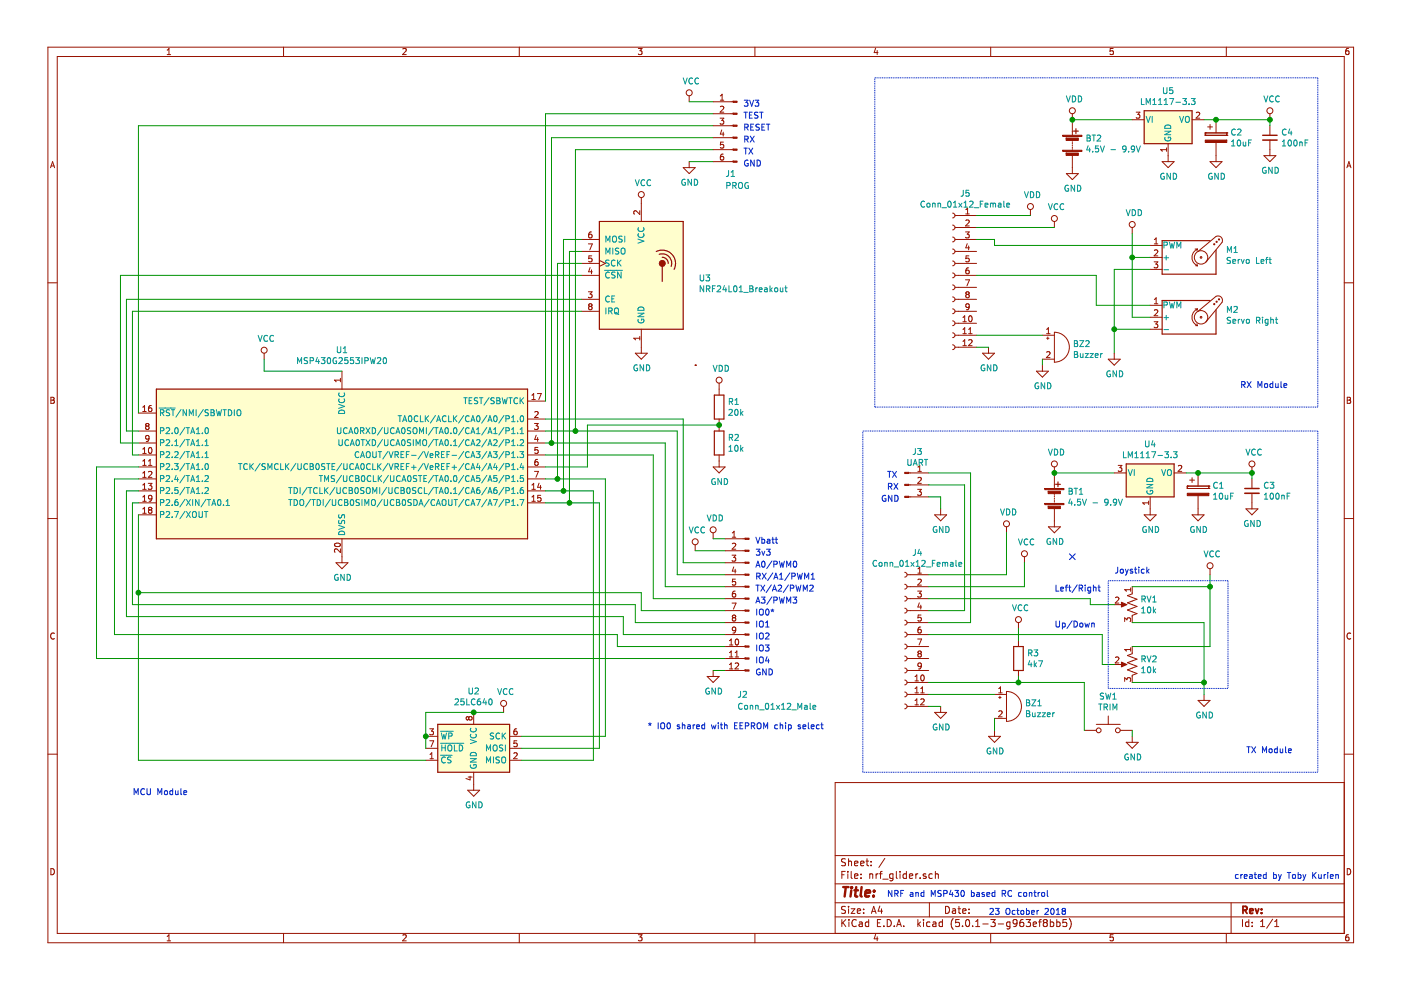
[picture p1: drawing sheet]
EESchema Schematic File Version 4
LIBS:nrf_glider-cache
EELAYER 26 0
EELAYER END
$Descr A4 11693 8268
encoding utf-8
Sheet 1 1
Title ""
Date ""
Rev ""
Comp ""
Comment1 ""
Comment2 ""
Comment3 ""
Comment4 ""
$EndDescr
$Comp
L RF:NRF24L01_Breakout U3
U 1 1
P 5350 2300
F 0 "U3" H 5828 2278 50  0000 L CNN
F 1 "NRF24L01_Breakout" H 5828 2187 50  0000 L CNN
F 2 "RF_Module:nRF24L01_Breakout" H 5500 2900 50  0001 L CIN
F 3 "http://www.nordicsemi.com/eng/content/download/2730/34105/file/nRF24L01_Product_Specification_v2_0.pdf" H 5350 2200 50  0001 C CNN
	1    5350 2300
	1    0    0    -1  
$EndComp
$Comp
L MCU_Texas_MSP430:MSP430G2553IPW20 U1
U 1 1
P 2850 3900
F 0 "U1" H 2850 4878 50  0000 C CNN
F 1 "MSP430G2553IPW20" H 2850 4787 50  0000 C CNN
F 2 "Package_SO:TSSOP-20_4.4x6.5mm_P0.65mm" H 1400 3350 50  0001 C CIN
F 3 "http://www.ti.com/lit/ds/symlink/msp430g2553.pdf" H 2800 3900 50  0001 C CNN
	1    2850 3900
	1    0    0    -1  
$EndComp
$Comp
L Regulator_Linear:LM1117-3.3 U5
U 1 1
P 9750 1000
F 0 "U5" H 9750 1242 50  0000 C CNN
F 1 "LM1117-3.3" H 9750 1151 50  0000 C CNN
F 2 "" H 9750 1000 50  0001 C CNN
F 3 "http://www.ti.com/lit/ds/symlink/lm1117.pdf" H 9750 1000 50  0001 C CNN
	1    9750 1000
	1    0    0    -1  
$EndComp
$Comp
L Memory_EEPROM:25LCxxx U2
U 1 1
P 3950 6250
F 0 "U2" H 3950 6728 50  0000 C CNN
F 1 "25LC640" H 3950 6637 50  0000 C CNN
F 2 "" H 3950 6250 50  0001 C CNN
F 3 "http://ww1.microchip.com/downloads/en/DeviceDoc/21832H.pdf" H 3950 6250 50  0001 C CNN
	1    3950 6250
	1    0    0    -1  
$EndComp
$Comp
L power:GND #PWR032
U 1 1
P 9750 1300
F 0 "#PWR032" H 9750 1050 50  0001 C CNN
F 1 "GND" H 9755 1127 50  0000 C CNN
F 2 "" H 9750 1300 50  0001 C CNN
F 3 "" H 9750 1300 50  0001 C CNN
	1    9750 1300
	1    0    0    -1  
$EndComp
$Comp
L Device:Battery BT2
U 1 1
P 8950 1200
F 0 "BT2" H 9058 1246 50  0000 L CNN
F 1 "4.5V - 9.9V" H 9058 1155 50  0000 L CNN
F 2 "" V 8950 1260 50  0001 C CNN
F 3 "~" V 8950 1260 50  0001 C CNN
	1    8950 1200
	1    0    0    -1  
$EndComp
Wire Wire Line
	8950 1000 9450 1000
$Comp
L power:GND #PWR027
U 1 1
P 8950 1400
F 0 "#PWR027" H 8950 1150 50  0001 C CNN
F 1 "GND" H 8955 1227 50  0000 C CNN
F 2 "" H 8950 1400 50  0001 C CNN
F 3 "" H 8950 1400 50  0001 C CNN
	1    8950 1400
	1    0    0    -1  
$EndComp
$Comp
L power:VCC #PWR039
U 1 1
P 10600 1000
F 0 "#PWR039" H 10600 850 50  0001 C CNN
F 1 "VCC" H 10617 1173 50  0000 C CNN
F 2 "" H 10600 1000 50  0001 C CNN
F 3 "" H 10600 1000 50  0001 C CNN
	1    10600 1000
	1    0    0    -1  
$EndComp
$Comp
L Device:C_Small C4
U 1 1
P 10600 1150
F 0 "C4" H 10692 1196 50  0000 L CNN
F 1 "100nF" H 10692 1105 50  0000 L CNN
F 2 "" H 10600 1150 50  0001 C CNN
F 3 "~" H 10600 1150 50  0001 C CNN
	1    10600 1150
	1    0    0    -1  
$EndComp
$Comp
L Device:CP C2
U 1 1
P 10150 1150
F 0 "C2" H 10268 1196 50  0000 L CNN
F 1 "10uF" H 10268 1105 50  0000 L CNN
F 2 "" H 10188 1000 50  0001 C CNN
F 3 "~" H 10150 1150 50  0001 C CNN
	1    10150 1150
	1    0    0    -1  
$EndComp
$Comp
L power:GND #PWR036
U 1 1
P 10150 1300
F 0 "#PWR036" H 10150 1050 50  0001 C CNN
F 1 "GND" H 10155 1127 50  0000 C CNN
F 2 "" H 10150 1300 50  0001 C CNN
F 3 "" H 10150 1300 50  0001 C CNN
	1    10150 1300
	1    0    0    -1  
$EndComp
$Comp
L power:GND #PWR040
U 1 1
P 10600 1250
F 0 "#PWR040" H 10600 1000 50  0001 C CNN
F 1 "GND" H 10605 1077 50  0000 C CNN
F 2 "" H 10600 1250 50  0001 C CNN
F 3 "" H 10600 1250 50  0001 C CNN
	1    10600 1250
	1    0    0    -1  
$EndComp
Wire Wire Line
	10050 1000 10150 1000
Wire Wire Line
	4550 4100 4700 4100
Wire Wire Line
	4700 4100 4700 2000
Wire Wire Line
	4700 2000 4850 2000
Wire Wire Line
	4850 2100 4750 2100
Wire Wire Line
	4750 2100 4750 4200
Wire Wire Line
	4750 4200 4550 4200
Wire Wire Line
	4850 2200 4650 2200
Wire Wire Line
	4650 2200 4650 4000
Wire Wire Line
	4650 4000 4550 4000
Wire Wire Line
	4850 2300 1000 2300
Wire Wire Line
	1000 2300 1000 3700
Wire Wire Line
	1000 3700 1150 3700
Wire Wire Line
	4850 2500 1050 2500
Wire Wire Line
	1050 2500 1050 3600
Wire Wire Line
	1050 3600 1150 3600
Wire Wire Line
	4850 2600 1100 2600
Wire Wire Line
	1100 2600 1100 3800
Wire Wire Line
	1100 3800 1150 3800
$Comp
L power:VCC #PWR05
U 1 1
P 5350 1700
F 0 "#PWR05" H 5350 1550 50  0001 C CNN
F 1 "VCC" H 5367 1873 50  0000 C CNN
F 2 "" H 5350 1700 50  0001 C CNN
F 3 "" H 5350 1700 50  0001 C CNN
	1    5350 1700
	1    0    0    -1  
$EndComp
$Comp
L power:GND #PWR06
U 1 1
P 5350 2900
F 0 "#PWR06" H 5350 2650 50  0001 C CNN
F 1 "GND" H 5355 2727 50  0000 C CNN
F 2 "" H 5350 2900 50  0001 C CNN
F 3 "" H 5350 2900 50  0001 C CNN
	1    5350 2900
	1    0    0    -1  
$EndComp
$Comp
L power:GND #PWR03
U 1 1
P 3950 6550
F 0 "#PWR03" H 3950 6300 50  0001 C CNN
F 1 "GND" H 3955 6377 50  0000 C CNN
F 2 "" H 3950 6550 50  0001 C CNN
F 3 "" H 3950 6550 50  0001 C CNN
	1    3950 6550
	1    0    0    -1  
$EndComp
$Comp
L power:GND #PWR02
U 1 1
P 2850 4650
F 0 "#PWR02" H 2850 4400 50  0001 C CNN
F 1 "GND" H 2855 4477 50  0000 C CNN
F 2 "" H 2850 4650 50  0001 C CNN
F 3 "" H 2850 4650 50  0001 C CNN
	1    2850 4650
	1    0    0    -1  
$EndComp
$Comp
L power:VCC #PWR01
U 1 1
P 2200 3000
F 0 "#PWR01" H 2200 2850 50  0001 C CNN
F 1 "VCC" H 2217 3173 50  0000 C CNN
F 2 "" H 2200 3000 50  0001 C CNN
F 3 "" H 2200 3000 50  0001 C CNN
	1    2200 3000
	1    0    0    -1  
$EndComp
$Comp
L power:VCC #PWR04
U 1 1
P 4200 5950
F 0 "#PWR04" H 4200 5800 50  0001 C CNN
F 1 "VCC" H 4217 6123 50  0000 C CNN
F 2 "" H 4200 5950 50  0001 C CNN
F 3 "" H 4200 5950 50  0001 C CNN
	1    4200 5950
	1    0    0    -1  
$EndComp
Wire Wire Line
	2850 3100 2200 3100
Wire Wire Line
	2200 3100 2200 3000
Wire Wire Line
	4350 6150 5050 6150
Wire Wire Line
	5050 6150 5050 4000
Wire Wire Line
	5050 4000 4650 4000
Connection ~ 4650 4000
Wire Wire Line
	4350 6250 5000 6250
Wire Wire Line
	5000 6250 5000 4200
Wire Wire Line
	5000 4200 4750 4200
Connection ~ 4750 4200
Wire Wire Line
	4350 6350 4950 6350
Wire Wire Line
	4950 6350 4950 4100
Wire Wire Line
	4950 4100 4700 4100
Connection ~ 4700 4100
$Comp
L Device:R R1
U 1 1
P 6000 3400
F 0 "R1" H 6070 3446 50  0000 L CNN
F 1 "20k" H 6070 3355 50  0000 L CNN
F 2 "" V 5930 3400 50  0001 C CNN
F 3 "~" H 6000 3400 50  0001 C CNN
	1    6000 3400
	1    0    0    -1  
$EndComp
$Comp
L Device:R R2
U 1 1
P 6000 3700
F 0 "R2" H 6070 3746 50  0000 L CNN
F 1 "10k" H 6070 3655 50  0000 L CNN
F 2 "" V 5930 3700 50  0001 C CNN
F 3 "~" H 6000 3700 50  0001 C CNN
	1    6000 3700
	1    0    0    -1  
$EndComp
$Comp
L power:GND #PWR013
U 1 1
P 6000 3850
F 0 "#PWR013" H 6000 3600 50  0001 C CNN
F 1 "GND" H 6005 3677 50  0000 C CNN
F 2 "" H 6000 3850 50  0001 C CNN
F 3 "" H 6000 3850 50  0001 C CNN
	1    6000 3850
	1    0    0    -1  
$EndComp
Wire Wire Line
	6000 3550 4900 3550
Wire Wire Line
	4900 3550 4900 3900
Wire Wire Line
	4900 3900 4550 3900
Connection ~ 6000 3550
$Comp
L power:VDD #PWR012
U 1 1
P 6000 3250
F 0 "#PWR012" H 6000 3100 50  0001 C CNN
F 1 "VDD" H 6017 3423 50  0000 C CNN
F 2 "" H 6000 3250 50  0001 C CNN
F 3 "" H 6000 3250 50  0001 C CNN
	1    6000 3250
	1    0    0    -1  
$EndComp
$Comp
L power:VDD #PWR026
U 1 1
P 8950 1000
F 0 "#PWR026" H 8950 850 50  0001 C CNN
F 1 "VDD" H 8967 1173 50  0000 C CNN
F 2 "" H 8950 1000 50  0001 C CNN
F 3 "" H 8950 1000 50  0001 C CNN
	1    8950 1000
	1    0    0    -1  
$EndComp
Connection ~ 8950 1000
Wire Wire Line
	10600 1000 10600 1050
Connection ~ 10600 1000
Wire Wire Line
	10150 1000 10600 1000
Connection ~ 10150 1000
$Comp
L Connector:Conn_01x12_Male J2
U 1 1
P 6250 5000
F 0 "J2" H 6350 4200 50  0000 R CNN
F 1 "Conn_01x12_Male" H 6350 4100 50  0000 R CNN
F 2 "" H 6250 5000 50  0001 C CNN
F 3 "~" H 6250 5000 50  0001 C CNN
	1    6250 5000
	-1   0    0    -1  
$EndComp
$Comp
L power:VDD #PWR010
U 1 1
P 5950 4500
F 0 "#PWR010" H 5950 4350 50  0001 C CNN
F 1 "VDD" H 5967 4673 50  0000 C CNN
F 2 "" H 5950 4500 50  0001 C CNN
F 3 "" H 5950 4500 50  0001 C CNN
	1    5950 4500
	1    0    0    -1  
$EndComp
Wire Wire Line
	5950 4500 6050 4500
$Comp
L power:VCC #PWR09
U 1 1
P 5800 4600
F 0 "#PWR09" H 5800 4450 50  0001 C CNN
F 1 "VCC" H 5817 4773 50  0000 C CNN
F 2 "" H 5800 4600 50  0001 C CNN
F 3 "" H 5800 4600 50  0001 C CNN
	1    5800 4600
	1    0    0    -1  
$EndComp
Wire Wire Line
	5800 4600 6050 4600
$Comp
L power:GND #PWR011
U 1 1
P 5950 5600
F 0 "#PWR011" H 5950 5350 50  0001 C CNN
F 1 "GND" H 5955 5427 50  0000 C CNN
F 2 "" H 5950 5600 50  0001 C CNN
F 3 "" H 5950 5600 50  0001 C CNN
	1    5950 5600
	1    0    0    -1  
$EndComp
Wire Wire Line
	5950 5600 6050 5600
Wire Wire Line
	5700 3500 5700 4700
Wire Wire Line
	5700 4700 6050 4700
Wire Wire Line
	4550 3600 4800 3600
Wire Wire Line
	5650 3600 5650 4800
Wire Wire Line
	5650 4800 6050 4800
Wire Wire Line
	4550 3700 4600 3700
Wire Wire Line
	5550 3700 5550 4900
Wire Wire Line
	5550 4900 6050 4900
Wire Wire Line
	4550 3800 5450 3800
Wire Wire Line
	5450 3800 5450 5000
Wire Wire Line
	5450 5000 6050 5000
Wire Wire Line
	1150 4300 1150 4950
Wire Wire Line
	1150 4950 5350 4950
Wire Wire Line
	5350 4950 5350 5100
Wire Wire Line
	5350 5100 6050 5100
Wire Wire Line
	1150 4200 1100 4200
Wire Wire Line
	1100 4200 1100 5050
Wire Wire Line
	1100 5050 5300 5050
Wire Wire Line
	5300 5050 5300 5200
Wire Wire Line
	5300 5200 6050 5200
Wire Wire Line
	1150 4100 1050 4100
Wire Wire Line
	1050 4100 1050 5150
Wire Wire Line
	1050 5150 5200 5150
Wire Wire Line
	5200 5150 5200 5300
Wire Wire Line
	5200 5300 6050 5300
Wire Wire Line
	1150 4000 950  4000
Wire Wire Line
	950  4000 950  5300
Wire Wire Line
	950  5300 5150 5300
Wire Wire Line
	5150 5300 5150 5400
Wire Wire Line
	5150 5400 6050 5400
Wire Wire Line
	1150 3900 800  3900
Wire Wire Line
	800  3900 800  5500
Wire Wire Line
	800  5500 6050 5500
$Comp
L Connector:Conn_01x12_Female J5
U 1 1
P 7950 2300
F 0 "J5" H 7844 2985 50  0000 C CNN
F 1 "Conn_01x12_Female" H 7844 2894 50  0000 C CNN
F 2 "" H 7950 2300 50  0001 C CNN
F 3 "~" H 7950 2300 50  0001 C CNN
	1    7950 2300
	-1   0    0    -1  
$EndComp
$Comp
L Connector:Conn_01x12_Female J4
U 1 1
P 7550 5300
F 0 "J4" H 7444 5985 50  0000 C CNN
F 1 "Conn_01x12_Female" H 7444 5894 50  0000 C CNN
F 2 "" H 7550 5300 50  0001 C CNN
F 3 "~" H 7550 5300 50  0001 C CNN
	1    7550 5300
	-1   0    0    -1  
$EndComp
$Comp
L power:VDD #PWR021
U 1 1
P 8600 1800
F 0 "#PWR021" H 8600 1650 50  0001 C CNN
F 1 "VDD" H 8617 1973 50  0000 C CNN
F 2 "" H 8600 1800 50  0001 C CNN
F 3 "" H 8600 1800 50  0001 C CNN
	1    8600 1800
	1    0    0    -1  
$EndComp
Wire Wire Line
	8600 1800 8150 1800
$Comp
L power:VCC #PWR023
U 1 1
P 8800 1900
F 0 "#PWR023" H 8800 1750 50  0001 C CNN
F 1 "VCC" H 8817 2073 50  0000 C CNN
F 2 "" H 8800 1900 50  0001 C CNN
F 3 "" H 8800 1900 50  0001 C CNN
	1    8800 1900
	1    0    0    -1  
$EndComp
Wire Wire Line
	8150 1900 8800 1900
$Comp
L power:VCC #PWR020
U 1 1
P 8550 4700
F 0 "#PWR020" H 8550 4550 50  0001 C CNN
F 1 "VCC" H 8567 4873 50  0000 C CNN
F 2 "" H 8550 4700 50  0001 C CNN
F 3 "" H 8550 4700 50  0001 C CNN
	1    8550 4700
	1    0    0    -1  
$EndComp
$Comp
L power:VDD #PWR018
U 1 1
P 8400 4450
F 0 "#PWR018" H 8400 4300 50  0001 C CNN
F 1 "VDD" H 8417 4623 50  0000 C CNN
F 2 "" H 8400 4450 50  0001 C CNN
F 3 "" H 8400 4450 50  0001 C CNN
	1    8400 4450
	1    0    0    -1  
$EndComp
$Comp
L power:GND #PWR016
U 1 1
P 8250 2900
F 0 "#PWR016" H 8250 2650 50  0001 C CNN
F 1 "GND" H 8255 2727 50  0000 C CNN
F 2 "" H 8250 2900 50  0001 C CNN
F 3 "" H 8250 2900 50  0001 C CNN
	1    8250 2900
	1    0    0    -1  
$EndComp
$Comp
L power:GND #PWR015
U 1 1
P 7850 5900
F 0 "#PWR015" H 7850 5650 50  0001 C CNN
F 1 "GND" H 7855 5727 50  0000 C CNN
F 2 "" H 7850 5900 50  0001 C CNN
F 3 "" H 7850 5900 50  0001 C CNN
	1    7850 5900
	1    0    0    -1  
$EndComp
Wire Wire Line
	7750 5900 7850 5900
Wire Wire Line
	7750 4800 8400 4800
Wire Wire Line
	8400 4800 8400 4450
Wire Wire Line
	7750 4900 8550 4900
Wire Wire Line
	8550 4900 8550 4700
Wire Wire Line
	8150 2900 8250 2900
$Comp
L Motor:Motor_Servo M1
U 1 1
P 9900 2150
F 0 "M1" H 10231 2215 50  0000 L CNN
F 1 "Servo Left" H 10231 2124 50  0000 L CNN
F 2 "" H 9900 1960 50  0001 C CNN
F 3 "http://forums.parallax.com/uploads/attachments/46831/74481.png" H 9900 1960 50  0001 C CNN
	1    9900 2150
	1    0    0    -1  
$EndComp
$Comp
L Motor:Motor_Servo M2
U 1 1
P 9900 2650
F 0 "M2" H 10231 2715 50  0000 L CNN
F 1 "Servo Right" H 10231 2624 50  0000 L CNN
F 2 "" H 9900 2460 50  0001 C CNN
F 3 "http://forums.parallax.com/uploads/attachments/46831/74481.png" H 9900 2460 50  0001 C CNN
	1    9900 2650
	1    0    0    -1  
$EndComp
$Comp
L Device:Buzzer BZ2
U 1 1
P 8800 2900
F 0 "BZ2" H 8953 2929 50  0000 L CNN
F 1 "Buzzer" H 8953 2838 50  0000 L CNN
F 2 "" V 8775 3000 50  0001 C CNN
F 3 "~" V 8775 3000 50  0001 C CNN
	1    8800 2900
	1    0    0    -1  
$EndComp
NoConn ~ 8950 4650
$Comp
L Device:R_POT_US RV1
U 1 1
P 9450 5050
F 0 "RV1" H 9383 5096 50  0000 R CNN
F 1 "10k" H 9383 5005 50  0000 R CNN
F 2 "" H 9450 5050 50  0001 C CNN
F 3 "~" H 9450 5050 50  0001 C CNN
	1    9450 5050
	-1   0    0    -1  
$EndComp
$Comp
L Device:R_POT_US RV2
U 1 1
P 9450 5550
F 0 "RV2" H 9383 5596 50  0000 R CNN
F 1 "10k" H 9383 5505 50  0000 R CNN
F 2 "" H 9450 5550 50  0001 C CNN
F 3 "~" H 9450 5550 50  0001 C CNN
	1    9450 5550
	-1   0    0    -1  
$EndComp
$Comp
L Device:Buzzer BZ1
U 1 1
P 8400 5900
F 0 "BZ1" H 8553 5929 50  0000 L CNN
F 1 "Buzzer" H 8553 5838 50  0000 L CNN
F 2 "" V 8375 6000 50  0001 C CNN
F 3 "~" V 8375 6000 50  0001 C CNN
	1    8400 5900
	1    0    0    -1  
$EndComp
$Comp
L Switch:SW_Push SW1
U 1 1
P 9250 6100
F 0 "SW1" H 9250 6385 50  0000 C CNN
F 1 "TRIM" H 9250 6294 50  0000 C CNN
F 2 "" H 9250 6300 50  0001 C CNN
F 3 "" H 9250 6300 50  0001 C CNN
	1    9250 6100
	1    0    0    -1  
$EndComp
$Comp
L Regulator_Linear:LM1117-3.3 U4
U 1 1
P 9600 3950
F 0 "U4" H 9600 4192 50  0000 C CNN
F 1 "LM1117-3.3" H 9600 4101 50  0000 C CNN
F 2 "" H 9600 3950 50  0001 C CNN
F 3 "http://www.ti.com/lit/ds/symlink/lm1117.pdf" H 9600 3950 50  0001 C CNN
	1    9600 3950
	1    0    0    -1  
$EndComp
$Comp
L power:GND #PWR031
U 1 1
P 9600 4250
F 0 "#PWR031" H 9600 4000 50  0001 C CNN
F 1 "GND" H 9605 4077 50  0000 C CNN
F 2 "" H 9600 4250 50  0001 C CNN
F 3 "" H 9600 4250 50  0001 C CNN
	1    9600 4250
	1    0    0    -1  
$EndComp
$Comp
L Device:Battery BT1
U 1 1
P 8800 4150
F 0 "BT1" H 8908 4196 50  0000 L CNN
F 1 "4.5V - 9.9V" H 8908 4105 50  0000 L CNN
F 2 "" V 8800 4210 50  0001 C CNN
F 3 "~" V 8800 4210 50  0001 C CNN
	1    8800 4150
	1    0    0    -1  
$EndComp
Wire Wire Line
	8800 3950 9300 3950
$Comp
L power:GND #PWR025
U 1 1
P 8800 4350
F 0 "#PWR025" H 8800 4100 50  0001 C CNN
F 1 "GND" H 8805 4177 50  0000 C CNN
F 2 "" H 8800 4350 50  0001 C CNN
F 3 "" H 8800 4350 50  0001 C CNN
	1    8800 4350
	1    0    0    -1  
$EndComp
$Comp
L power:VCC #PWR037
U 1 1
P 10450 3950
F 0 "#PWR037" H 10450 3800 50  0001 C CNN
F 1 "VCC" H 10467 4123 50  0000 C CNN
F 2 "" H 10450 3950 50  0001 C CNN
F 3 "" H 10450 3950 50  0001 C CNN
	1    10450 3950
	1    0    0    -1  
$EndComp
$Comp
L Device:C_Small C3
U 1 1
P 10450 4100
F 0 "C3" H 10542 4146 50  0000 L CNN
F 1 "100nF" H 10542 4055 50  0000 L CNN
F 2 "" H 10450 4100 50  0001 C CNN
F 3 "~" H 10450 4100 50  0001 C CNN
	1    10450 4100
	1    0    0    -1  
$EndComp
$Comp
L Device:CP C1
U 1 1
P 10000 4100
F 0 "C1" H 10118 4146 50  0000 L CNN
F 1 "10uF" H 10118 4055 50  0000 L CNN
F 2 "" H 10038 3950 50  0001 C CNN
F 3 "~" H 10000 4100 50  0001 C CNN
	1    10000 4100
	1    0    0    -1  
$EndComp
$Comp
L power:GND #PWR033
U 1 1
P 10000 4250
F 0 "#PWR033" H 10000 4000 50  0001 C CNN
F 1 "GND" H 10005 4077 50  0000 C CNN
F 2 "" H 10000 4250 50  0001 C CNN
F 3 "" H 10000 4250 50  0001 C CNN
	1    10000 4250
	1    0    0    -1  
$EndComp
$Comp
L power:GND #PWR038
U 1 1
P 10450 4200
F 0 "#PWR038" H 10450 3950 50  0001 C CNN
F 1 "GND" H 10455 4027 50  0000 C CNN
F 2 "" H 10450 4200 50  0001 C CNN
F 3 "" H 10450 4200 50  0001 C CNN
	1    10450 4200
	1    0    0    -1  
$EndComp
Wire Wire Line
	9900 3950 10000 3950
$Comp
L power:VDD #PWR024
U 1 1
P 8800 3950
F 0 "#PWR024" H 8800 3800 50  0001 C CNN
F 1 "VDD" H 8817 4123 50  0000 C CNN
F 2 "" H 8800 3950 50  0001 C CNN
F 3 "" H 8800 3950 50  0001 C CNN
	1    8800 3950
	1    0    0    -1  
$EndComp
Connection ~ 8800 3950
Wire Wire Line
	10450 3950 10450 4000
Connection ~ 10450 3950
Wire Wire Line
	10000 3950 10450 3950
Connection ~ 10000 3950
Wire Notes Line
	7300 650  11000 650 
Wire Notes Line
	11000 650  11000 3400
Wire Notes Line
	11000 3400 7300 3400
Wire Notes Line
	7300 3400 7300 650 
Wire Notes Line
	7200 3600 11000 3600
Wire Notes Line
	11000 3600 11000 6450
Wire Notes Line
	11000 6450 7200 6450
Wire Notes Line
	7200 6450 7200 3600
Text Notes 10400 6300 0    50   ~ 0
TX Module
Text Notes 10350 3250 0    50   ~ 0
RX Module
Text Notes 1100 6650 0    50   ~ 0
MCU Module
$Comp
L Connector:Conn_01x06_Male J1
U 1 1
P 6150 1050
F 0 "J1" H 6250 650 50  0000 R CNN
F 1 "PROG" H 6250 550 50  0000 R CNN
F 2 "" H 6150 1050 50  0001 C CNN
F 3 "~" H 6150 1050 50  0001 C CNN
	1    6150 1050
	-1   0    0    -1  
$EndComp
$Comp
L power:VCC #PWR07
U 1 1
P 5750 850
F 0 "#PWR07" H 5750 700 50  0001 C CNN
F 1 "VCC" H 5767 1023 50  0000 C CNN
F 2 "" H 5750 850 50  0001 C CNN
F 3 "" H 5750 850 50  0001 C CNN
	1    5750 850 
	1    0    0    -1  
$EndComp
Wire Wire Line
	5750 850  5950 850 
$Comp
L power:GND #PWR08
U 1 1
P 5750 1350
F 0 "#PWR08" H 5750 1100 50  0001 C CNN
F 1 "GND" H 5755 1177 50  0000 C CNN
F 2 "" H 5750 1350 50  0001 C CNN
F 3 "" H 5750 1350 50  0001 C CNN
	1    5750 1350
	1    0    0    -1  
$EndComp
Wire Wire Line
	5750 1350 5950 1350
Wire Wire Line
	4550 3350 4550 950 
Wire Wire Line
	4550 950  5950 950 
Wire Wire Line
	1150 3450 1150 1050
Wire Wire Line
	1150 1050 5950 1050
Wire Wire Line
	4600 3700 4600 1150
Wire Wire Line
	4600 1150 5950 1150
Connection ~ 4600 3700
Wire Wire Line
	4600 3700 5550 3700
Wire Wire Line
	4800 1250 5950 1250
Wire Wire Line
	4550 3500 5700 3500
Wire Wire Line
	4800 3600 4800 1250
Connection ~ 4800 3600
Wire Wire Line
	4800 3600 5650 3600
Text Notes 6300 4550 0    50   ~ 0
Vbatt\n
Text Notes 6300 4650 0    50   ~ 0
3v3
Text Notes 6300 4750 0    50   ~ 0
A0/PWM0
Text Notes 6300 4850 0    50   ~ 0
RX/A1/PWM1
Text Notes 6300 4950 0    50   ~ 0
TX/A2/PWM2
Text Notes 6300 5050 0    50   ~ 0
A3/PWM3
Text Notes 6300 5150 0    50   ~ 0
IO0*
Text Notes 6300 5250 0    50   ~ 0
IO1
Text Notes 6300 5350 0    50   ~ 0
IO2
Text Notes 6300 5450 0    50   ~ 0
IO3
Text Notes 6300 5550 0    50   ~ 0
IO4
Text Notes 6200 900  0    50   ~ 0
3V3
Text Notes 6200 1000 0    50   ~ 0
TEST
Text Notes 6200 1100 0    50   ~ 0
RESET
Text Notes 6200 1200 0    50   ~ 0
RX
Text Notes 6200 1300 0    50   ~ 0
TX
Text Notes 6200 1400 0    50   ~ 0
GND
Text Notes 6300 5650 0    50   ~ 0
GND
Wire Wire Line
	8150 2000 8300 2000
Wire Wire Line
	8300 2000 8300 2050
Wire Wire Line
	8300 2050 9600 2050
Wire Wire Line
	8150 2300 9150 2300
Wire Wire Line
	9150 2300 9150 2550
Wire Wire Line
	9150 2550 9600 2550
$Comp
L power:VDD #PWR029
U 1 1
P 9450 1950
F 0 "#PWR029" H 9450 1800 50  0001 C CNN
F 1 "VDD" H 9467 2123 50  0000 C CNN
F 2 "" H 9450 1950 50  0001 C CNN
F 3 "" H 9450 1950 50  0001 C CNN
	1    9450 1950
	1    0    0    -1  
$EndComp
Wire Wire Line
	9450 1950 9450 2150
Wire Wire Line
	9450 2150 9600 2150
Wire Wire Line
	9450 2150 9450 2650
Wire Wire Line
	9450 2650 9600 2650
Connection ~ 9450 2150
$Comp
L power:GND #PWR028
U 1 1
P 9300 2950
F 0 "#PWR028" H 9300 2700 50  0001 C CNN
F 1 "GND" H 9305 2777 50  0000 C CNN
F 2 "" H 9300 2950 50  0001 C CNN
F 3 "" H 9300 2950 50  0001 C CNN
	1    9300 2950
	1    0    0    -1  
$EndComp
Wire Wire Line
	9300 2950 9300 2750
Wire Wire Line
	9300 2750 9600 2750
Wire Wire Line
	9300 2750 9300 2250
Wire Wire Line
	9300 2250 9600 2250
Connection ~ 9300 2750
Wire Wire Line
	8150 2800 8700 2800
$Comp
L power:GND #PWR022
U 1 1
P 8700 3050
F 0 "#PWR022" H 8700 2800 50  0001 C CNN
F 1 "GND" H 8705 2877 50  0000 C CNN
F 2 "" H 8700 3050 50  0001 C CNN
F 3 "" H 8700 3050 50  0001 C CNN
	1    8700 3050
	1    0    0    -1  
$EndComp
Wire Wire Line
	8700 3000 8700 3050
Wire Wire Line
	7750 5800 8300 5800
$Comp
L power:GND #PWR017
U 1 1
P 8300 6100
F 0 "#PWR017" H 8300 5850 50  0001 C CNN
F 1 "GND" H 8305 5927 50  0000 C CNN
F 2 "" H 8300 6100 50  0001 C CNN
F 3 "" H 8300 6100 50  0001 C CNN
	1    8300 6100
	1    0    0    -1  
$EndComp
Wire Wire Line
	8300 6000 8300 6100
Wire Wire Line
	7750 5000 9100 5000
Wire Wire Line
	9100 5000 9100 5050
Wire Wire Line
	9100 5050 9300 5050
Wire Wire Line
	7750 5300 9200 5300
Wire Wire Line
	9200 5300 9200 5550
Wire Wire Line
	9200 5550 9300 5550
$Comp
L power:VCC #PWR035
U 1 1
P 10100 4800
F 0 "#PWR035" H 10100 4650 50  0001 C CNN
F 1 "VCC" H 10117 4973 50  0000 C CNN
F 2 "" H 10100 4800 50  0001 C CNN
F 3 "" H 10100 4800 50  0001 C CNN
	1    10100 4800
	1    0    0    -1  
$EndComp
Wire Wire Line
	9450 4900 10100 4900
Wire Wire Line
	10100 4900 10100 4800
Wire Wire Line
	10100 4900 10100 5400
Wire Wire Line
	10100 5400 9450 5400
Connection ~ 10100 4900
$Comp
L power:GND #PWR034
U 1 1
P 10050 5800
F 0 "#PWR034" H 10050 5550 50  0001 C CNN
F 1 "GND" H 10055 5627 50  0000 C CNN
F 2 "" H 10050 5800 50  0001 C CNN
F 3 "" H 10050 5800 50  0001 C CNN
	1    10050 5800
	1    0    0    -1  
$EndComp
Wire Wire Line
	9450 5700 10050 5700
Wire Wire Line
	10050 5700 10050 5800
Wire Wire Line
	10050 5700 10050 5200
Wire Wire Line
	10050 5200 9450 5200
Connection ~ 10050 5700
$Comp
L power:GND #PWR030
U 1 1
P 9450 6150
F 0 "#PWR030" H 9450 5900 50  0001 C CNN
F 1 "GND" H 9455 5977 50  0000 C CNN
F 2 "" H 9450 6150 50  0001 C CNN
F 3 "" H 9450 6150 50  0001 C CNN
	1    9450 6150
	1    0    0    -1  
$EndComp
Wire Wire Line
	9450 6150 9450 6100
Wire Wire Line
	9050 5700 9050 6100
$Comp
L Device:R R3
U 1 1
P 8500 5500
F 0 "R3" H 8570 5546 50  0000 L CNN
F 1 "4k7" H 8570 5455 50  0000 L CNN
F 2 "" V 8430 5500 50  0001 C CNN
F 3 "~" H 8500 5500 50  0001 C CNN
	1    8500 5500
	1    0    0    -1  
$EndComp
$Comp
L power:VCC #PWR019
U 1 1
P 8500 5250
F 0 "#PWR019" H 8500 5100 50  0001 C CNN
F 1 "VCC" H 8517 5423 50  0000 C CNN
F 2 "" H 8500 5250 50  0001 C CNN
F 3 "" H 8500 5250 50  0001 C CNN
	1    8500 5250
	1    0    0    -1  
$EndComp
$Comp
L Connector:Conn_01x03_Male J3
U 1 1
P 7550 4050
F 0 "J3" H 7656 4328 50  0000 C CNN
F 1 "UART" H 7656 4237 50  0000 C CNN
F 2 "" H 7550 4050 50  0001 C CNN
F 3 "~" H 7550 4050 50  0001 C CNN
	1    7550 4050
	1    0    0    -1  
$EndComp
Wire Wire Line
	7750 5100 8050 5100
Wire Wire Line
	8050 5100 8050 4050
Wire Wire Line
	8050 4050 7750 4050
Wire Wire Line
	7750 3950 8100 3950
Wire Wire Line
	8100 3950 8100 5200
Wire Wire Line
	8100 5200 7750 5200
$Comp
L power:GND #PWR014
U 1 1
P 7850 4250
F 0 "#PWR014" H 7850 4000 50  0001 C CNN
F 1 "GND" H 7855 4077 50  0000 C CNN
F 2 "" H 7850 4250 50  0001 C CNN
F 3 "" H 7850 4250 50  0001 C CNN
	1    7850 4250
	1    0    0    -1  
$EndComp
Wire Wire Line
	7750 4150 7850 4150
Wire Wire Line
	7850 4150 7850 4250
Text Notes 7400 4000 0    50   ~ 0
TX
Text Notes 7400 4100 0    50   ~ 0
RX
Text Notes 7350 4200 0    50   ~ 0
GND
Wire Notes Line
	9250 4850 10250 4850
Wire Notes Line
	10250 4850 10250 5750
Wire Notes Line
	10250 5750 9250 5750
Wire Notes Line
	9250 5750 9250 4850
Text Notes 9300 4800 0    50   ~ 0
Joystick
Text Notes 8800 4950 0    50   ~ 0
Left/Right\n
Text Notes 8800 5250 0    50   ~ 0
Up/Down
Wire Wire Line
	7750 5700 8500 5700
Wire Wire Line
	8500 5250 8500 5350
Wire Wire Line
	8500 5650 8500 5700
Connection ~ 8500 5700
Wire Wire Line
	8500 5700 9050 5700
Wire Wire Line
	3950 5950 4200 5950
Wire Wire Line
	3550 5950 3950 5950
Connection ~ 3950 5950
Connection ~ 3550 6150
Wire Wire Line
	3550 6150 3550 5950
Wire Wire Line
	3550 6250 3550 6150
Wire Wire Line
	3550 6350 1150 6350
Wire Wire Line
	1150 6350 1150 4950
Connection ~ 1150 4950
Text Notes 5400 6100 0    50   ~ 0
* IO0 shared with EEPROM chip select
Text Notes 7400 7500 0    50   ~ 0
NRF and MSP430 based RC control
Text Notes 8250 7650 0    50   ~ 0
23 October 2018
Text Notes 10300 7350 0    50   ~ 0
created by Toby Kurien
$EndSCHEMATC
